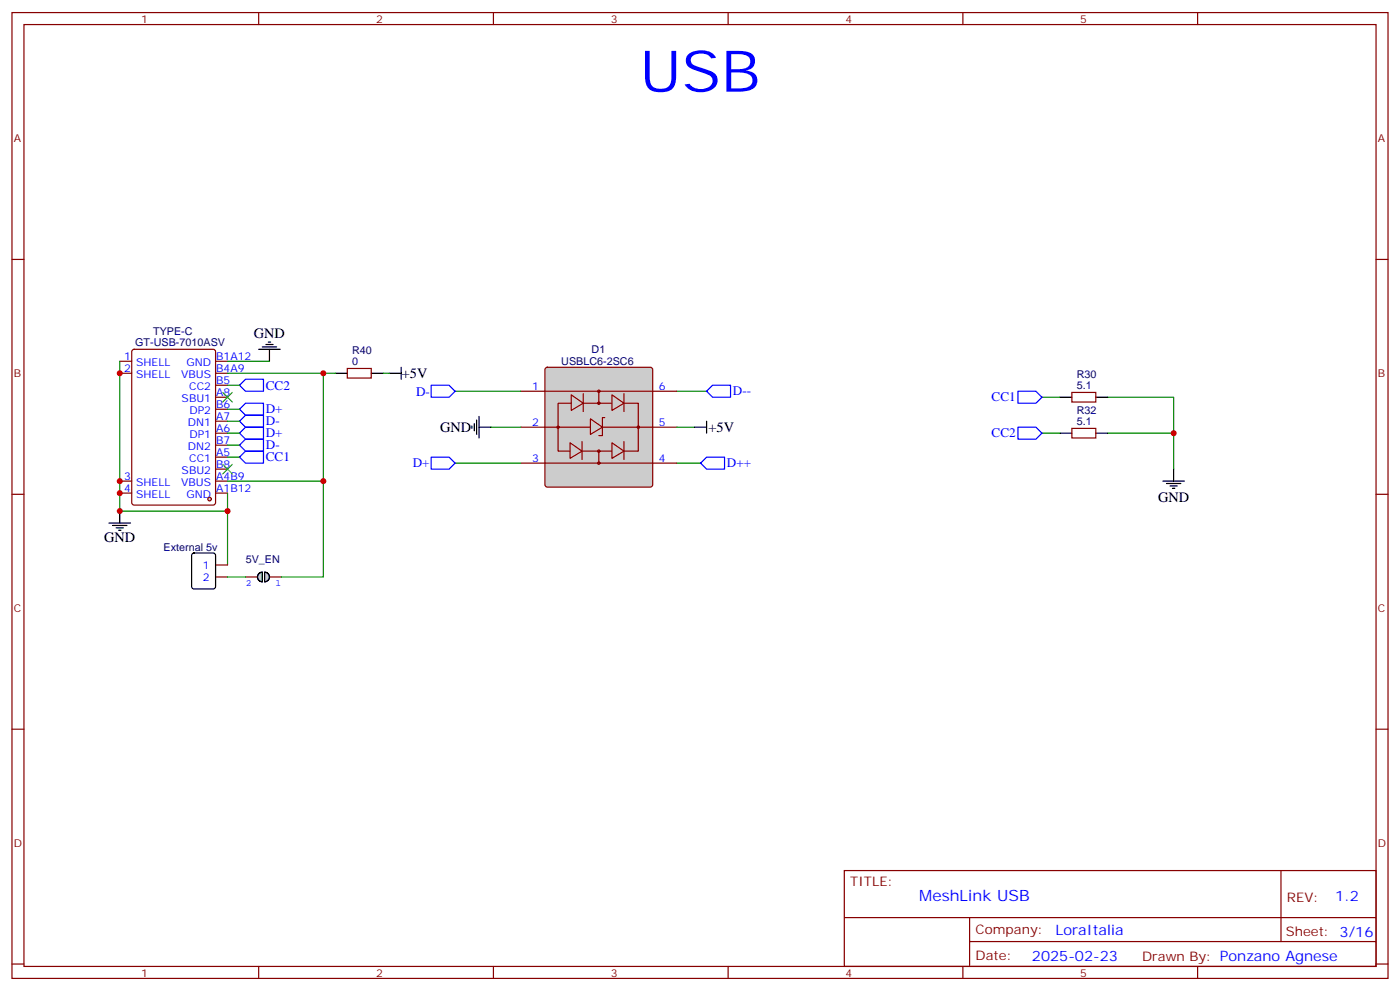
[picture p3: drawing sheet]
<svg xmlns="http://www.w3.org/2000/svg" width="412mm" height="292mm" viewBox="0 0 412 292" stroke-linecap="round" stroke-linejoin="round" font-family="sans-serif">
<path d="M306.9 116.9h5.3M326.3 116.9h19.4v10.6M306.9 127.5h5.3M326.3 127.5h19.4v10.6" fill="none" stroke="#008700" stroke-width=".35"/>
<path d="M345.7 138.1v3.5M342.5 141.6h6.4M343.6 142.3h4.2M344.7 143.1h2.1M345.4 143.8h.7" fill="none" stroke="#000" stroke-width=".35"/>
<path d="M299.9 115.2h5.3l1.7 1.7-1.7 1.8h-5.3zM299.9 125.8h5.3l1.7 1.7-1.7 1.8h-5.3z" fill="none" stroke="#00f" stroke-width=".35"/>
<g fill="none" stroke="#870000" stroke-width=".35">
<path d="M35.3 109.9h3.5M35.3 106.4h3.5M63.5 109.9h3.5M63.5 106.4h3.5M63.5 113.4h3.5M63.5 116.9h3.5M63.5 120.5h3.5M63.5 124h3.5M63.5 127.5h3.5M63.5 131.1h3.5M63.5 134.6h3.5M63.5 138.1h3.5"/>
<path d="M35.3 145.2h3.5M35.3 141.6h3.5M63.5 145.2h3.5M63.5 141.6h3.5"/>
</g>
<circle cx="61.7" cy="146.9" r=".53" fill="#ccc" stroke="#870000" stroke-width=".35"/>
<path d="M39 103l.5-.2h23.3l.6 .5 .1 44.7-.5 .6-23.5 .1-.6-.5-.1-44.7z" fill="none" stroke="#870000" stroke-width=".35"/>
<path d="M76.2 102.8h6.3M77.3 102.1h4.2M78.3 101.4h2.1M79 100.7h.7M79.4 102.8v3.6M114.7 109.9h3.5M118.2 108.1v3.6M32.1 154h6.4M33.2 154.7h4.2M34.2 155.4h2.1M34.9 156.1h.7M35.3 150.5v3.5" fill="none" stroke="#000" stroke-width=".35"/>
<path d="M35.3 106.4v44.1h31.7v15.8M67 106.4h12.4M67 113.4h3.6M199.3 115.2h8.8M67 131.1h3.6M67 127.5h3.6M67 124h3.6M67 120.5h3.6M67 134.6h3.6M199.3 136.3h7.1" fill="none" stroke="#008700" stroke-width=".35"/>
<path d="M70.6 113.4l1.7-1.7h5.3v3.5h-5.3zM208.1 115.2l1.8-1.8h5.3v3.5h-5.3zM70.6 124l1.7-1.8h5.3v3.6h-5.3zM70.6 127.5l1.7-1.7h5.3v3.5h-5.3zM70.6 120.5l1.7-1.8h5.3v3.5h-5.3zM70.6 131.1l1.7-1.8h5.3v3.5h-5.3zM70.6 134.6l1.7-1.8h5.3v3.5h-5.3zM206.4 136.3l1.7-1.7h5.3v3.5h-5.3z" fill="none" stroke="#00f" stroke-width=".35"/>
<path d="M160.7 108.3l.5-.2h30.4l.5 .2 .2 .5v33.9l-.3 .5-.4 .2h-30.4l-.5-.2-.2-.5v-33.9z" fill="#ccc" stroke="#870000" stroke-width=".35"/>
<path d="M153.5 115.2h45.8M153.5 125.8h45.8M153.5 136.3h45.8" fill="none" stroke="#870000" stroke-width=".35"/>
<path d="M173.9 123.3l3.5 2.5-3.5 2.1z" fill="#ccc" stroke="#870000" stroke-width=".35"/>
<path d="M164.4 118.7h23.6v14.1h-23.6zM176.4 115.2v3.5M176.4 132.8v3.5M178.2 122.9h-.8v5.3h-1" fill="none" stroke="#870000" stroke-width=".35"/>
<path d="M168.3 116.2l3.5 2.5-3.5 2.1z" fill="#ccc" stroke="#870000" stroke-width=".35"/>
<path d="M171.8 115.9v5.3" fill="none" stroke="#870000" stroke-width=".35"/>
<path d="M180.3 116.2l3.5 2.5-3.5 2.1z" fill="#ccc" stroke="#870000" stroke-width=".35"/>
<path d="M183.8 115.9v5.3" fill="none" stroke="#870000" stroke-width=".35"/>
<path d="M167.9 130.4l3.5 2.4-3.5 2.1z" fill="#ccc" stroke="#870000" stroke-width=".35"/>
<path d="M171.4 130v5.3" fill="none" stroke="#870000" stroke-width=".35"/>
<path d="M180.3 130.4l3.5 2.4-3.5 2.1z" fill="#ccc" stroke="#870000" stroke-width=".35"/>
<g fill="none" stroke="#870000" stroke-width=".35">
<path d="M3.5 3.7h405.4v284.3h-405.4zM7.1 7.2h398.2v277.3h-398.2zM76.2 3.7v3.5M145.3 3.7v3.5M214.5 3.7v3.5M283.6 3.7v3.5M352.8 3.7v3.5M3.5 76.4h3.6M405.3 76.4h3.6M315.7 115.5h7.1v2.9h-7.1zM183.8 130v5.3M315.7 126.1h7.1v2.8h-7.1z"/>
<path d="M3.5 145.5h3.6M405.3 145.5h3.6M63.5 166.3h3.5M63.5 169.9h3.5M3.5 214.7h3.6M405.3 214.7h3.6M248.7 256.3h156.6v28.2h-156.6zM377.3 256.3v20.9M248.7 270.1h156.5M285.6 277.2h119.6M285.6 270.1v14.2M3.5 283.8h3.6"/>
<path d="M76.2 284.5v3.5M145.3 284.5v3.5M214.5 284.5v3.5M283.6 284.5v3.5M352.8 284.5v3.5M405.3 283.8h3.6"/>
<circle cx="176.4" cy="118.7" r=".35"/>
<circle cx="176.4" cy="115.2" r=".35"/>
<circle cx="164.4" cy="125.8" r=".35"/>
<circle cx="176.4" cy="136.3" r=".35"/>
<circle cx="176.4" cy="132.8" r=".35"/>
<circle cx="188" cy="125.8" r=".35"/>
</g>
<path d="M134.1 115.2h19.4M134.1 136.3h19.4M144.6 125.8h8.9M199.3 125.8h5.3M67 145.2v5.3" fill="none" stroke="#008700" stroke-width=".35"/>
<path d="M312.2 116.9h3.5M322.8 116.9h3.5M139 125.4v.7M139.7 124.7v2.1M140.4 123.6v4.3M141.1 125.8h3.5M141.1 122.6v6.3M204.6 125.8h3.5M208.1 124v3.5M312.2 127.5h3.5M322.8 127.5h3.5M56.7 163l.4-.2h5.7l.6 .4 .1 9.5-.5 .6-5.9 .1-.6-.5-.1-9.4z" fill="none" stroke="#000" stroke-width=".35"/>
<path d="M127 113.4h5.3l1.8 1.8-1.8 1.7h-5.3zM127 134.6h5.3l1.8 1.7-1.8 1.8h-5.3z" fill="none" stroke="#00f" stroke-width=".35"/>
<path d="M65.6 115.5l2.8 2.9M68.4 115.5l-2.8 2.9M65.6 136.7l2.8 2.8M68.4 136.7l-2.8 2.8" fill="none" stroke="#3c3" stroke-width=".35"/>
<g fill="#ccc" stroke="#000" stroke-width=".35">
<path d="M78 168.5a1.41 1.41 0 0 1 1.4 1.4 1.41 1.41 0 0 1-1.4 1.4z"/>
<path d="M76.4 168.7l.9-.2v2.8a1.41 1.41 0 0 1-1.4-1 1.41 1.41 0 0 1 .5-1.6z"/>
</g>
<path d="M102.3 108.5h7.1v2.8h-7.1zM72.3 169.9h3.5M79.4 169.9h3.5" fill="none" stroke="#870000" stroke-width=".35"/>
<path d="M98.8 109.9h3.5M109.4 109.9h3.5M76.4 168.7l.9-.2v2.8a1.41 1.41 0 0 1-1.4-1 1.41 1.41 0 0 1 .5-1.6zM78 168.5a1.41 1.41 0 0 1 1.4 1.4 1.41 1.41 0 0 1-1.4 1.4z" fill="none" stroke="#000" stroke-width=".35"/>
<path d="M67 109.9h31.8M95.2 109.9v31.7h-28.2M112.9 109.9h1.8M95.2 141.6v28.3h-12.3M67 169.9h5.3" fill="none" stroke="#008700" stroke-width=".35"/>
<g fill="#c00">
<circle cx="345.7" cy="127.5" r=".88"/>
<circle cx="35.3" cy="145.2" r=".88"/>
<circle cx="35.3" cy="141.6" r=".88"/>
<circle cx="35.3" cy="109.9" r=".88"/>
<circle cx="35.3" cy="150.5" r=".88"/>
<circle cx="67" cy="150.5" r=".88"/>
<circle cx="95.3" cy="109.9" r=".88"/>
<circle cx="95.3" cy="141.6" r=".88"/>
</g>
<text font-size="16.9" fill="#00f" x="188.4" y="27">USB</text>
<text font-size="4.6" fill="#00f" x="270.8" y="265.3">MeshLink USB</text>
<g font-size="4.2">
<text x="74.8" y="99.6">GND</text>
<text x="118.4" y="111.3">+5V</text>
<text x="129.6" y="127.2">GND</text>
<text x="208.7" y="127.2">+5V</text>
<text x="341.1" y="147.7">GND</text>
<text x="30.7" y="159.6">GND</text>
</g>
<g font-size="4.2" fill="#00f">
<text x="393.3" y="265.1">1.2</text>
<text x="310.9" y="275.1">LoraItalia</text>
<text x="304" y="282.9">2025-02-23</text>
</g>
<g font-size="3.9" fill="#00f">
<text x="78.3" y="114.7">CC2</text>
<text x="122.6" y="116.5">D-</text>
<text x="215.9" y="116.4">D--</text>
<text x="292.1" y="118.2">CC1</text>
<text x="78.3" y="121.7">D+</text>
<text x="78.3" y="125.3">D-</text>
<text x="78.3" y="128.8">D+</text>
<text x="292.1" y="128.7">CC2</text>
<text x="78.3" y="132.3">D-</text>
<text x="78.3" y="135.8">CC1</text>
<text x="121.6" y="137.6">D+</text>
<text x="214.1" y="137.5">D++</text>
</g>
<g font-size="3.9" fill="#800">
<text x="250.5" y="260.9">TITLE:</text>
<text x="379.1" y="265.6">REV:</text>
<text x="287.4" y="275.1">Company:</text>
<text x="378.7" y="275.7">Sheet: 3/16</text>
<text x="287.4" y="282.8">Date:</text>
<text x="336.4" y="282.8">Drawn By: Ponzano Agnese</text>
</g>
<g font-size="3.2" fill="#800">
<text x="41.6" y="6.7">1</text>
<text x="110.8" y="6.7">2</text>
<text x="179.9" y="6.7">3</text>
<text x="249.1" y="6.7">4</text>
<text x="318.2" y="6.7">5</text>
<text x="4.1" y="41.8">A</text>
<text x="405.9" y="41.8">A</text>
<text x="4.1" y="110.9">B</text>
<text x="405.9" y="110.9">B</text>
<text x="4.1" y="180.1">C</text>
<text x="405.9" y="180.1">C</text>
<text x="4.1" y="249.2">D</text>
<text x="405.9" y="249.2">D</text>
<text x="41.6" y="287.5">1</text>
<text x="110.8" y="287.5">2</text>
<text x="179.9" y="287.5">3</text>
<text x="249.1" y="287.5">4</text>
<text x="318.2" y="287.5">5</text>
</g>
<g font-size="3.2" fill="#000080">
<text x="39.8" y="101.9">GT-USB-7010ASV</text>
<text x="45.1" y="98.7">TYPE-C</text>
<text x="103.7" y="107.4">0</text>
<text x="103.7" y="104.2">R40</text>
<text x="165.3" y="107.4">USBLC6-2SC6</text>
<text x="174.3" y="103.9">D1</text>
<text x="317.2" y="111.4">R30</text>
<text x="317.2" y="114.5">5.1</text>
<text x="317.2" y="125.1">5.1</text>
<text x="317.2" y="121.9">R32</text>
<text x="48.2" y="162.2">External 5v</text>
<text x="72.4" y="165.7">5V_EN</text>
</g>
<g font-size="3.2" fill="#00f">
<text x="36.6" y="106">1</text>
<text x="40.1" y="107.8">SHELL</text>
<text x="54.9" y="107.8">GND</text>
<text x="63.7" y="106">B1A12</text>
<text x="36.6" y="109.5">2</text>
<text x="40.1" y="111.3">SHELL</text>
<text x="53.4" y="111.3">VBUS</text>
<text x="63.7" y="109.5">B4A9</text>
<text x="63.7" y="113.1">B5</text>
<text x="53.5" y="118.4">SBU1</text>
<text x="55.7" y="114.8">CC2</text>
<text x="63.7" y="116.6">A8</text>
<text x="156.7" y="114.8">1</text>
<text x="194" y="114.8">6</text>
<text x="55.4" y="125.4">DN1</text>
<text x="55.8" y="121.9">DP2</text>
<text x="63.7" y="120.1">B6</text>
<text x="63.7" y="123.6">A7</text>
<text x="156.7" y="125.4">2</text>
<text x="194" y="125.4">5</text>
<text x="55.8" y="128.9">DP1</text>
<text x="63.7" y="127.2">A6</text>
<text x="63.7" y="130.7">B7</text>
<text x="55.4" y="132.5">DN2</text>
<text x="55.7" y="136">CC1</text>
<text x="63.7" y="134.2">A5</text>
<text x="63.7" y="137.8">B8</text>
<text x="156.7" y="136">3</text>
<text x="194" y="136">4</text>
<text x="36.6" y="141.3">3</text>
<text x="40.1" y="143.1">SHELL</text>
<text x="53.4" y="143.1">VBUS</text>
<text x="53.5" y="139.5">SBU2</text>
<text x="63.7" y="141.3">A4B9</text>
<text x="36.6" y="144.8">4</text>
<text x="40.1" y="146.6">SHELL</text>
<text x="54.9" y="146.6">GND</text>
<text x="63.7" y="144.8">A1B12</text>
<text x="59.7" y="167.4">1</text>
<text x="59.7" y="170.9">2</text>
</g>
<g font-size="2.8" fill="#00f">
<text x="72.4" y="172.5">2</text>
<text x="81.1" y="172.5">1</text>
</g>
</svg>
